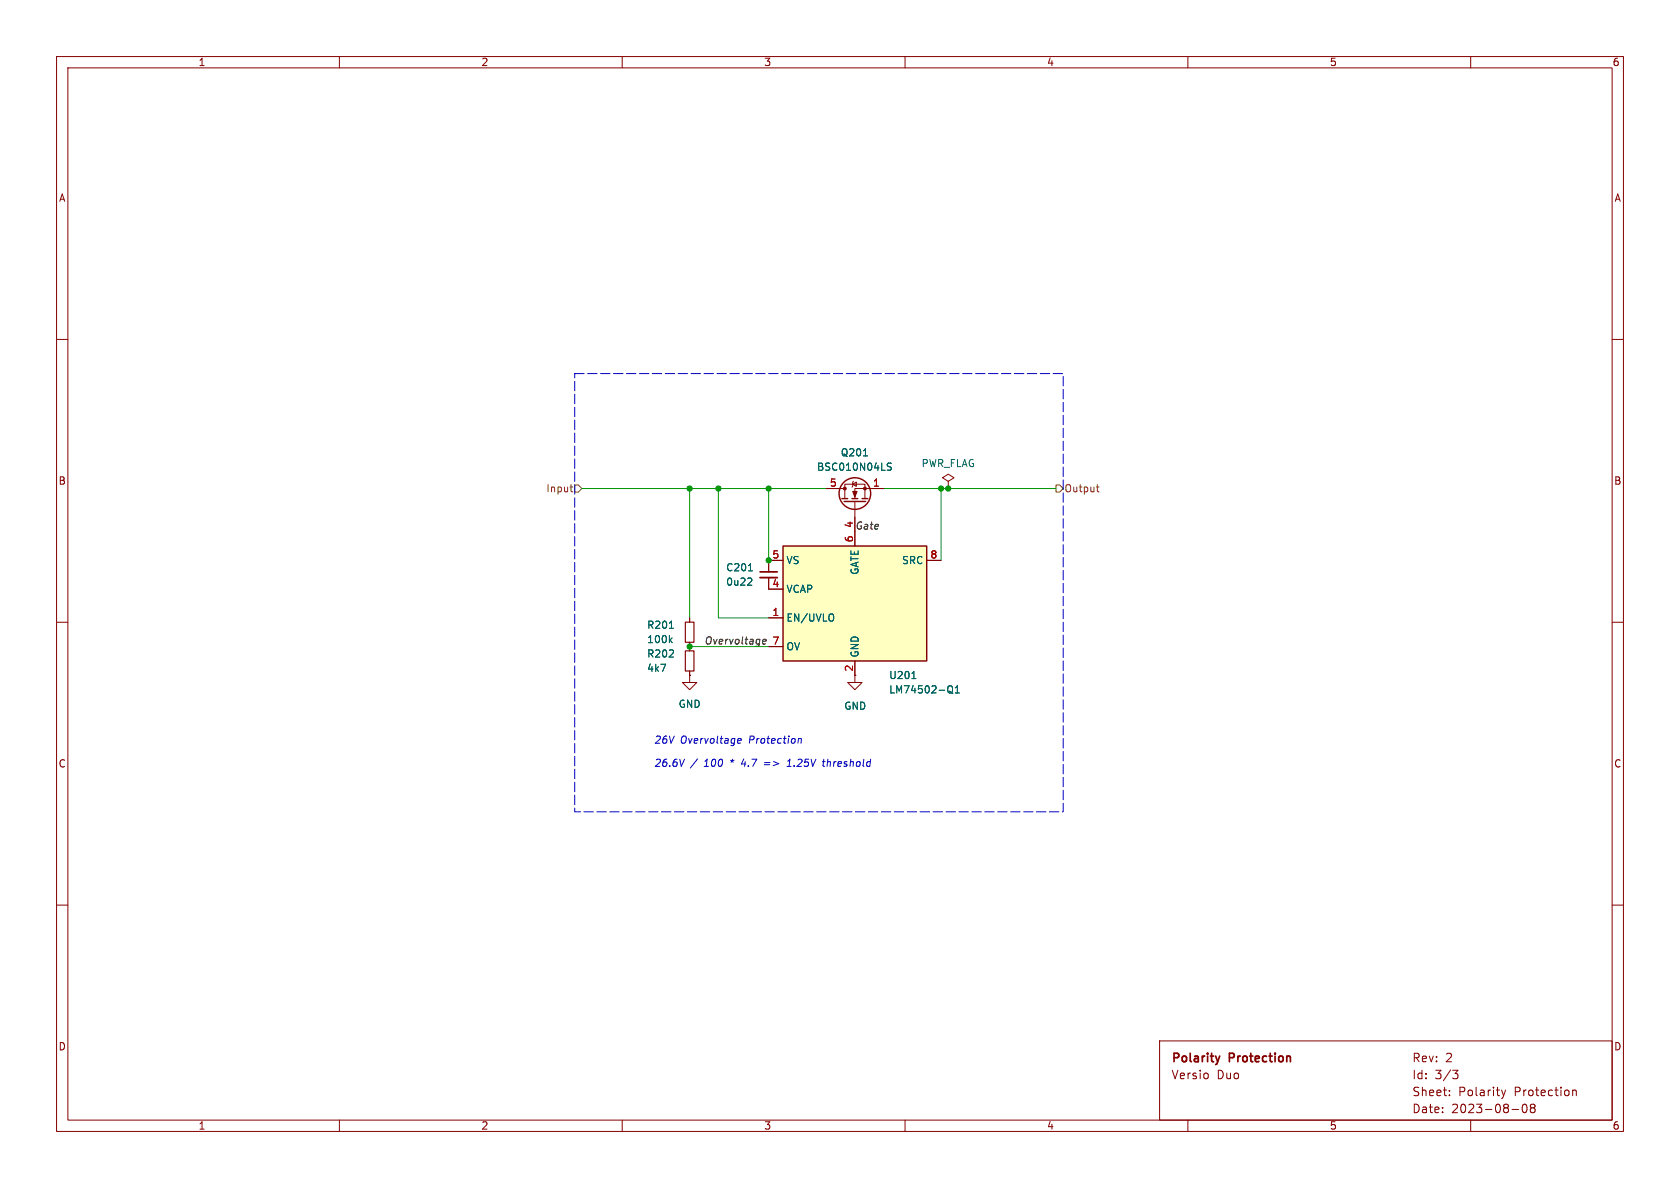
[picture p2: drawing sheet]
<svg xmlns="http://www.w3.org/2000/svg" width="297mm" height="210mm" viewBox="0 0 297 210" stroke-linecap="round" stroke-linejoin="round" font-family="sans-serif">
<g fill="none" stroke="#840000" stroke-width=".18">
<path d="M10 10h277v190h-277zM12 12h273v186h-273zM60 10v2M110 10v2M160 10v2M210 10v2M260 10v2M10 60h2M285 60h2M135.9 99.1v2M146 86.4h3.4M149.4 88.1v-2.5h3.5v2.5"/>
<path d="M150.7 85.6l.7-.4v.8zM150.9 85.1l-.2 .1v.8l-.1 .1M151.1 88.6v5.4M156.2 86.4h-5.1v1.7M167.6 85.1l1.1-.6-1.1-.7-1 .7 1 .6v1.3M167.6 86.4h.1M10 110h2M121.9 119.4v1.3h1.3l-1.3 1.2-1.3-1.2h1.3M121.9 119.4h.1M121.9 109.2v.8M121.9 113.5v1.6M121.9 118.6v.8"/>
<path d="M151.1 119.4v1.3h1.3l-1.3 1.2-1.2-1.2h1.2M285 110h2M10 160h2M285 160h2M60 198v2M110 198v2M160 198v2M205 184h80v14h-80zM210 198v2M213.5 189.8v.8M256.2 193.6v.1M256.2 192.8v.1"/>
<path d="M256.8 189.2h.9l-.5 .6 .5 .1v.5l-.2 .3h-.5M260 198v2M265.5 192.7l.3 1M265.8 193.7l-.1 .4-.2 .1M266.2 192.7l-.4 1M267.3 196.1h1.2M269.2 195.3l.3-.1a.8 .8 0 0 1 .5 .7 .8 .8 0 0 1-.5 .8l-.3-.1-.1-.5zM270.8 195.8l-.3-.2 .3-.4h.3l.3 .3-.3 .3M270.8 195.8l-.3 .3v.3l.3 .3h.3l.3-.3-.1-.4-.2-.2M270.8 195.8h.3M278 192.7v1M278 192.8l.2-.1 .4 .1 .1 .9"/>
</g>
<path d="M134.4 101.1h3M215.6 186.7l-.3 1" fill="none" stroke="#840000" stroke-width=".3"/>
<g fill="none" stroke="#840000" stroke-width=".25">
<path d="M148.8 88.1h1.1M149.2 88.6h3.8M150.6 88.1h1M152.4 88.1h1"/>
<circle cx="151.1" cy="87.2" r="2.79"/>
</g>
<g fill="#840000" stroke="#840000" stroke-width=".18">
<path d="M150.7 86.9h.8l-.4 1z"/>
<circle cx="152.9" cy="86.4" r=".25"/>
<circle cx="149.4" cy="86.4" r=".25"/>
</g>
<path d="M152.6 80.6h.8M156.8 82.2l.8 .6-.3 .3h-.5M157.6 81.9h-.5l-.3 .2M118.3 111.1h.8M118.5 113.1l.3 .5M118.8 112.8l-.5 .4M132.3 100.9h.7M132.7 102.2l.2 .2v.3l-.8 .7h.8" fill="none" stroke="#006464" stroke-width=".18"/>
<path d="M121.2 115.1h1.5v3.5h-1.5zM121.2 110h1.5v3.5h-1.5z" fill="none" stroke="#840000" stroke-width=".2"/>
<path d="M134.4 102.1h3" fill="none" stroke="#840000" stroke-width=".33"/>
<path d="M138.4 96.5h25.4v20.3h-25.4z" fill="#ffffc2"/>
<path d="M138.4 96.5h25.4v20.3h-25.4z" fill="none" stroke="#840000" stroke-width=".25"/>
<g fill="none" stroke="#840000" stroke-width=".18">
<path d="M138.4 99.1h-2.5v2M146 86.4h2.6M151.1 91.4v5.1M153.7 86.4h2.5M163.8 99.1h2.6M121.9 119.4h.1M121.9 109.2v.8M121.9 113.5v1.6M121.9 118.6v.8M135.9 109.2h2.5M135.9 104.1h2.5M135.9 114.3h2.5"/>
<path d="M151.1 116.8v2.6"/>
</g>
<g fill="none" stroke="#006464" stroke-width=".18">
<path d="M152.6 80.6h.8M156.8 82.2l.8 .6-.3 .3h-.5M157.6 81.9h-.5l-.3 .2M118.3 111.1h.8M118.5 113.1l.3 .5M118.8 112.8l-.5 .4M132.3 100.9h.7M132.7 102.2l.2 .2v.3l-.8 .7h.8M147.2 108.6a.9 .9 0 0 1 0 1.1M161.2 120h.7M167.6 122.3l.2 .2 .4-.1M167.6 121.4l.2-.2a.43 .43 0 0 1 .6 .5v.4l-.2 .3"/>
<path d="M167.8 122.2l.4 .2M168.2 122.4l.3 .2M168.9 122.5h.7M168.9 121.6l.3-.4v1.3"/>
</g>
<path d="M100.8 86.1h.5M100.9 86.8l.4 .1M101.6 85.7h.6l.7 .7-.7 .6h-.6zM186.7 85.7h.6l.7 .7-.7 .6h-.6zM193.8 86.1h.5M194 85.7v1.1l.3 .1" fill="none" stroke="#725600" stroke-width=".18"/>
<path d="M134.8 113.4l.6-.1v-.2h-.5l-.1 .6 .2 .2 .3-.1" fill="none" stroke="#0f0f0f" stroke-width=".18"/>
<path d="M130.4 131.3h.5M130.4 130.7l.2-.2h.3l.1 .2v.1l-.6 .2M135.1 135.2h1M135.2 134.8h.9M139.1 135.5h.8M139.2 134.6l.4-.4-.1 1.3M141.2 130.7l.1-.2 .3 .1v.8M141.2 130.5l-.1 .9M145.4 134.6h.5M145.6 134.2l-.1 1.1 .3 .2" fill="none" stroke="#0000c2" stroke-width=".18"/>
<path d="M101.6 66h86.4v77.5h-86.4z" fill="none" stroke="#0000c2" stroke-width=".18" stroke-dasharray="1.7 .6"/>
<path d="M102.9 86.4h43.1M121.9 86.4v22.8M127 86.4v22.8h8.9M135.9 86.4v12.7M156.2 86.4h30.5M166.4 86.4v12.7M121.9 114.3h14" fill="none" stroke="#009600" stroke-width=".18"/>
<g fill="#009600" stroke="#009600" stroke-width=".18">
<circle cx="121.9" cy="86.4" r=".46"/>
<circle cx="127" cy="86.4" r=".46"/>
<circle cx="135.9" cy="99.1" r=".46"/>
<circle cx="121.9" cy="114.3" r=".46"/>
<circle cx="167.6" cy="86.4" r=".46"/>
<circle cx="166.4" cy="86.4" r=".46"/>
<circle cx="135.9" cy="86.4" r=".46"/>
</g>
<g font-size="2.1" fill="#840000">
<text x="207" y="188.2">Polarity</text>
<text x="207" y="191">Versio</text>
<text x="215.1" y="191">Duo</text>
<text x="217.4" y="188.2">Protection</text>
<text x="249.6" y="188">Rev:</text>
<text x="249.6" y="191">Id:</text>
<text x="253.7" y="191">3/3</text>
<text x="255.5" y="188">2</text>
<text x="249.6" y="197">Date:</text>
<text x="249.6" y="194">Sheet:</text>
<text x="256.6" y="197">2023-08-08</text>
<text x="257.8" y="194">Polarity</text>
<text x="267.7" y="194">Protection</text>
</g>
<g font-size="1.8" fill="#840000">
<text x="35" y="11.9">1</text>
<text x="85" y="11.9">2</text>
<text x="135" y="11.9">3</text>
<text x="185" y="11.9">4</text>
<text x="235" y="11.9">5</text>
<text x="285" y="11.9">6</text>
<text x="10.3" y="35.9">A</text>
<text x="285.3" y="35.9">A</text>
<text x="10.3" y="85.9">B</text>
<text x="285.3" y="85.9">B</text>
<text x="10.3" y="135.9">C</text>
<text x="285.3" y="135.9">C</text>
<text x="10.3" y="185.9">D</text>
<text x="285.3" y="185.9">D</text>
<text x="35" y="199.9">1</text>
<text x="85" y="199.9">2</text>
<text x="135" y="199.9">3</text>
<text x="185" y="199.9">4</text>
<text x="235" y="199.9">5</text>
<text x="285" y="199.9">6</text>
</g>
<g font-size="1.8" fill="#006464">
<text x="144.3" y="83.4">BSC010N04LS</text>
<text x="148.5" y="80.9">Q201</text>
<text x="162.8" y="82.8">PWR_FLAG</text>
<text x="128.3" y="101.2">C201</text>
<text x="138.9" y="99.9">VS</text>
<text x="152" y="101.7" transform="rotate(-90 152 101.7)">GATE</text>
<text x="159.4" y="99.9">SRC</text>
<text x="128.3" y="103.7">0u22</text>
<text x="138.9" y="105">VCAP</text>
<text x="114.3" y="111.4">R201</text>
<text x="114.3" y="113.9">100k</text>
<text x="138.9" y="110.1">EN/UVLO</text>
<text x="114.3" y="116.4">R202</text>
<text x="114.3" y="119">4k7</text>
<text x="138.9" y="115.2">OV</text>
<text x="152" y="116.3" transform="rotate(-90 152 116.3)">GND</text>
<text x="119.9" y="125.3">GND</text>
<text x="149.2" y="125.7">GND</text>
<text x="157.1" y="120.2">U201</text>
<text x="157.1" y="122.8">LM74502-Q1</text>
</g>
<g font-size="1.8" fill="#725600">
<text x="96.5" y="87.2">Input</text>
<text x="188.1" y="87.2">Output</text>
</g>
<g font-size="1.8" fill="#a90000">
<text x="146.6" y="86.1">5</text>
<text x="154.2" y="86.1">1</text>
<text x="150.9" y="96" transform="rotate(-90 150.9 96)">6</text>
<text x="150.9" y="93.4" transform="rotate(-90 150.9 93.4)">4</text>
<text x="136.5" y="98.8">5</text>
<text x="164.4" y="98.8">8</text>
<text x="136.5" y="103.9">4</text>
<text x="136.5" y="109">1</text>
<text x="136.5" y="114">7</text>
<text x="150.9" y="118.8" transform="rotate(-90 150.9 118.8)">2</text>
</g>
<g font-size="1.8" fill="#0f0f0f">
<text x="151.1" y="93.7">Gate</text>
<text x="124.5" y="114">Overvoltage</text>
</g>
<g font-size="1.8" fill="#0000c2">
<text x="115.6" y="131.6">26V</text>
<text x="120.2" y="131.6">Overvoltage</text>
<text x="132.5" y="131.6">Protection</text>
<text x="115.6" y="135.6">26.6V</text>
<text x="122.1" y="135.6">/</text>
<text x="124.6" y="135.6">100</text>
<text x="129.4" y="135.6">*</text>
<text x="131.5" y="135.6">4.7</text>
<text x="135.7" y="135.6">=&gt;</text>
<text x="140" y="135.6">1.25V</text>
<text x="146.5" y="135.6">threshold</text>
</g>
</svg>
